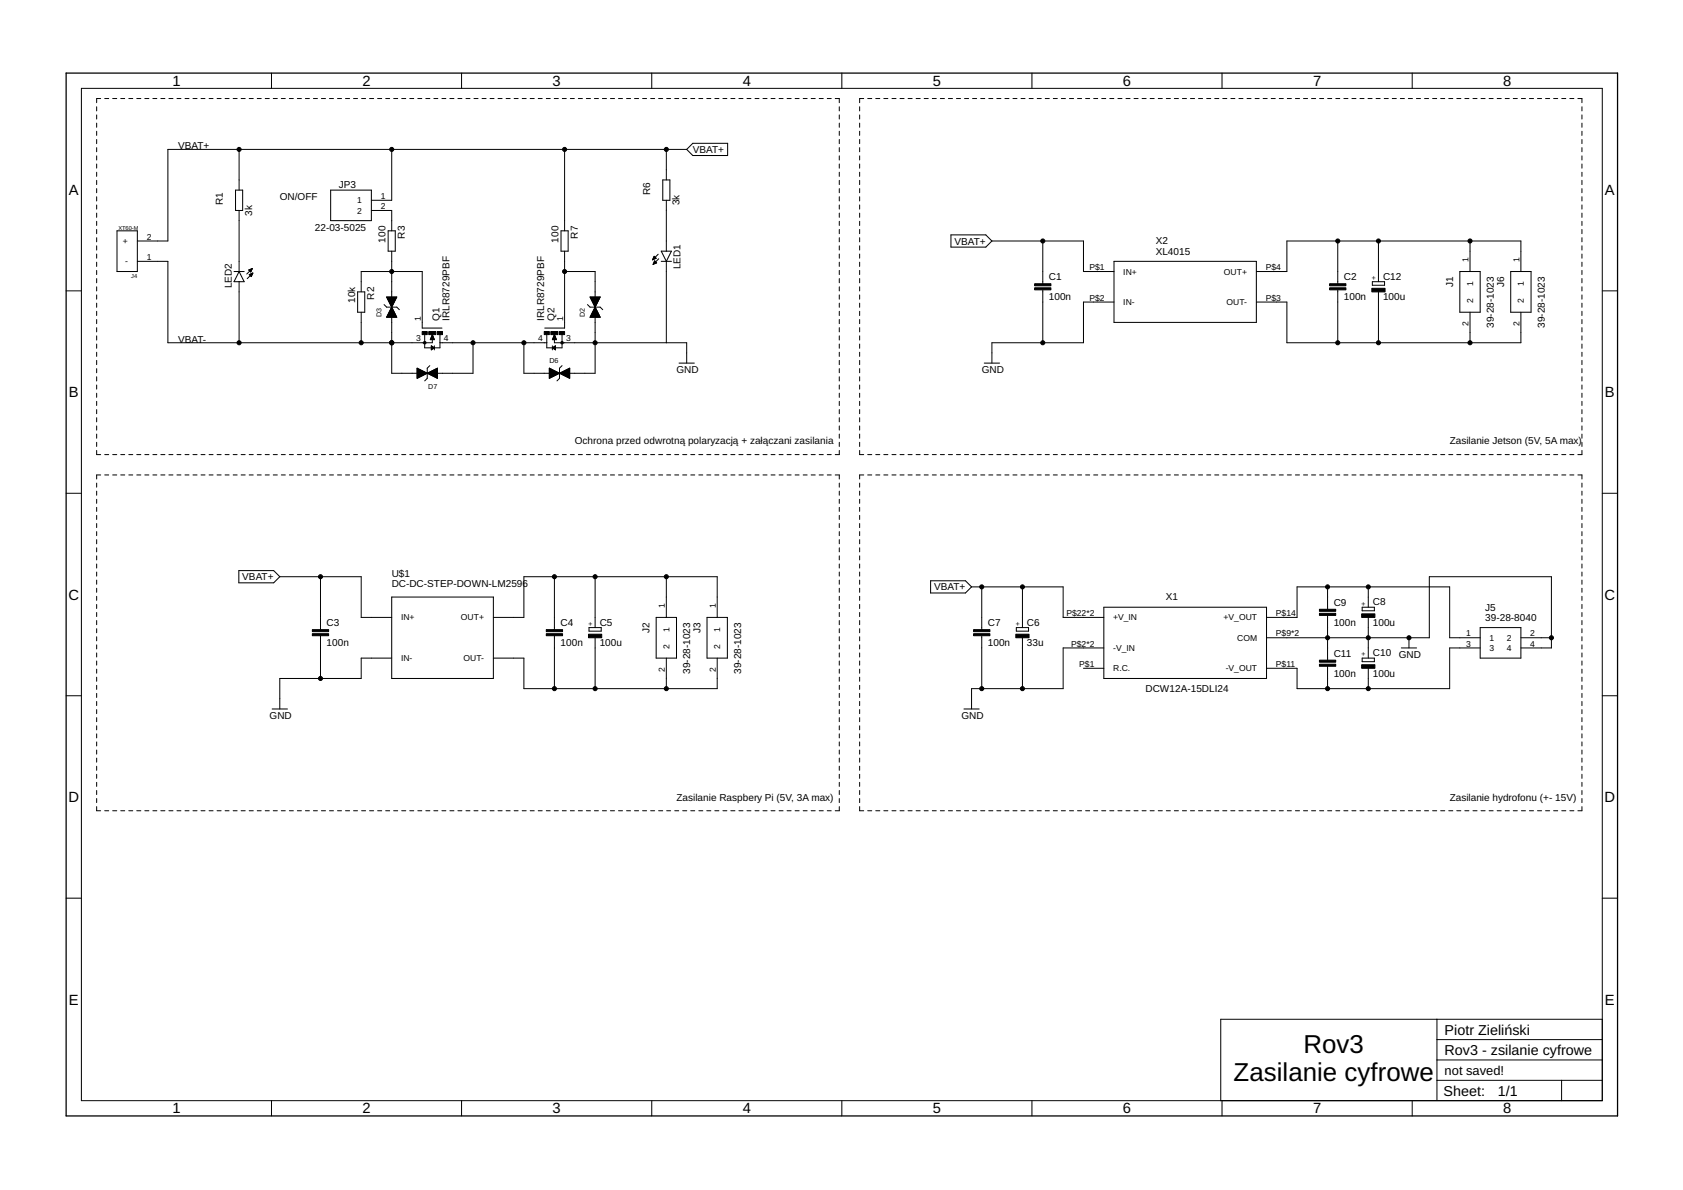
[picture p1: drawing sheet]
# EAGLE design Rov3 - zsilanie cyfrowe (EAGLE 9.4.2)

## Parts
C1  100n  C-EUC0805  [C0805]
C2  100n  C-EUC0805  [C0805]
C3  100n  C-EUC0805  [C0805]
C4  100n  C-EUC0805  [C0805]
C5  100u  CPOL-EUE3.5-8  [E3,5-8]
C6  33u  CPOL-EUE3.5-8  [E3,5-8]
C7  100n  C-EUC0805  [C0805]
C8  100u  CPOL-EUE3.5-8  [E3,5-8]
C9  100n  C-EUC0805  [C0805]
C10  100u  CPOL-EUE3.5-8  [E3,5-8]
C11  100n  C-EUC0805  [C0805]
C12  100u  CPOL-EUE3.5-8  [E3,5-8]
D2  P6SMB20A_824501101  [VARTVSP_SMA/DO-214AC]
D3  P6SMB20A_824501101  [VARTVSP_SMA/DO-214AC]
D6  P6SMB20A_824501101  [VARTVSP_SMA/DO-214AC]
D7  P6SMB20A_824501101  [VARTVSP_SMA/DO-214AC]
J1  39-28-1023  [MOLEX_1X2_PCB_SOCKET]
J2  39-28-1023  [MOLEX_1X2_PCB_SOCKET]
J3  39-28-1023  [MOLEX_1X2_PCB_SOCKET]
J4  XT60-M  [AMASS_XT60-M]
J5  39-28-8040  [MOLEX_2X2_PCB_SOCKET]
J6  39-28-1023  [MOLEX_1X2_PCB_SOCKET]
JP3  22-03-5025  [2.50MM_MINI-SPOX_2PIN_PCB_SOCKET]
LED1  LEDCHIP-LED0805  [CHIP-LED0805]
LED2  LEDCHIP-LED0805  [CHIP-LED0805]
Q1  IRLR8729PBF  [DPAK]
Q2  IRLR8729PBF  [DPAK]
R1  3k  R-EU_R1206  [R1206]
R2  10k  R-EU_R1206  [R1206]
R3  100  R-EU_R1206  [R1206]
R6  3k  R-EU_R1206  [R1206]
R7  100  R-EU_R1206  [R1206]
U$1  DC-DC-STEP-DOWN-LM2596  [DC-DC-STEP-DOWN-LM2596]
X1  DCW12A-15DLI24  [DCW12A-15]
X2  XL4015  [XL4015]

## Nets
2596+: C4.1 C5.+ J2.1 J3.1 U$1.OUT+
2596-: C4.2 C5.- J2.2 J3.2 U$1.OUT-
4015+: C2.1 C12.+ J1.1 J6.1 X2.P$4(OUT+)
4015-: C2.2 C12.- J1.2 J6.2 X2.P$3(OUT-)
DCW_+15: C8.+ C9.1 J5.1 X1.P$14(+V_OUT)
DCW_-15: C10.- C11.2 J5.3 X1.P$11(-V_OUT)
GND [supply]: C1.2 C3.2 C6.- C7.2 C8.- C9.2 C10.+ C11.1 D2.1 D6.2 J5.2 J5.4 LED1.C Q2.3(S) U$1.IN- X1.P$2(-V_IN) X1.P$3(-V_IN) X1.P$9(COM) X1.P$16(COM) X2.P$2(IN-)
N$1 [signal]: LED1.A R6.1
N$7 [signal]: JP3.2 R3.1
N$11: LED2.C R1.1
Q1_G [signal]: D3.2 Q1.1(G) R2.1 R3.2
Q1_Q2_D [supply]: D6.1 D7.1 Q1.4(D) Q2.4(D)
Q2G [signal]: D2.2 Q2.1(G) R7.2
VBAT+ [supply]: C1.1 C3.1 C6.+ C7.1 J4.2(+) JP3.1 R1.2 R6.2 R7.1 U$1.IN+ X1.P$22(+V_IN) X1.P$23(+V_IN) X2.P$1(IN+)
VBAT- [supply]: D3.1 D7.2 J4.1(-) LED2.A Q1.3(S) R2.2
Unconnected: X1.P$1(R.C.)

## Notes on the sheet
- ON/OFF
- kondensator
- Ochrona przed odwrotną polaryzacją + załączani zasilania | Zasilanie Jetson (5V, 5A max)
- Zasilanie Raspbery Pi (5V, 3A max) | Zasilanie hydrofonu (+- 15V)
- Piotr Zieliński
- Rov3
  Zasilanie cyfrowe
